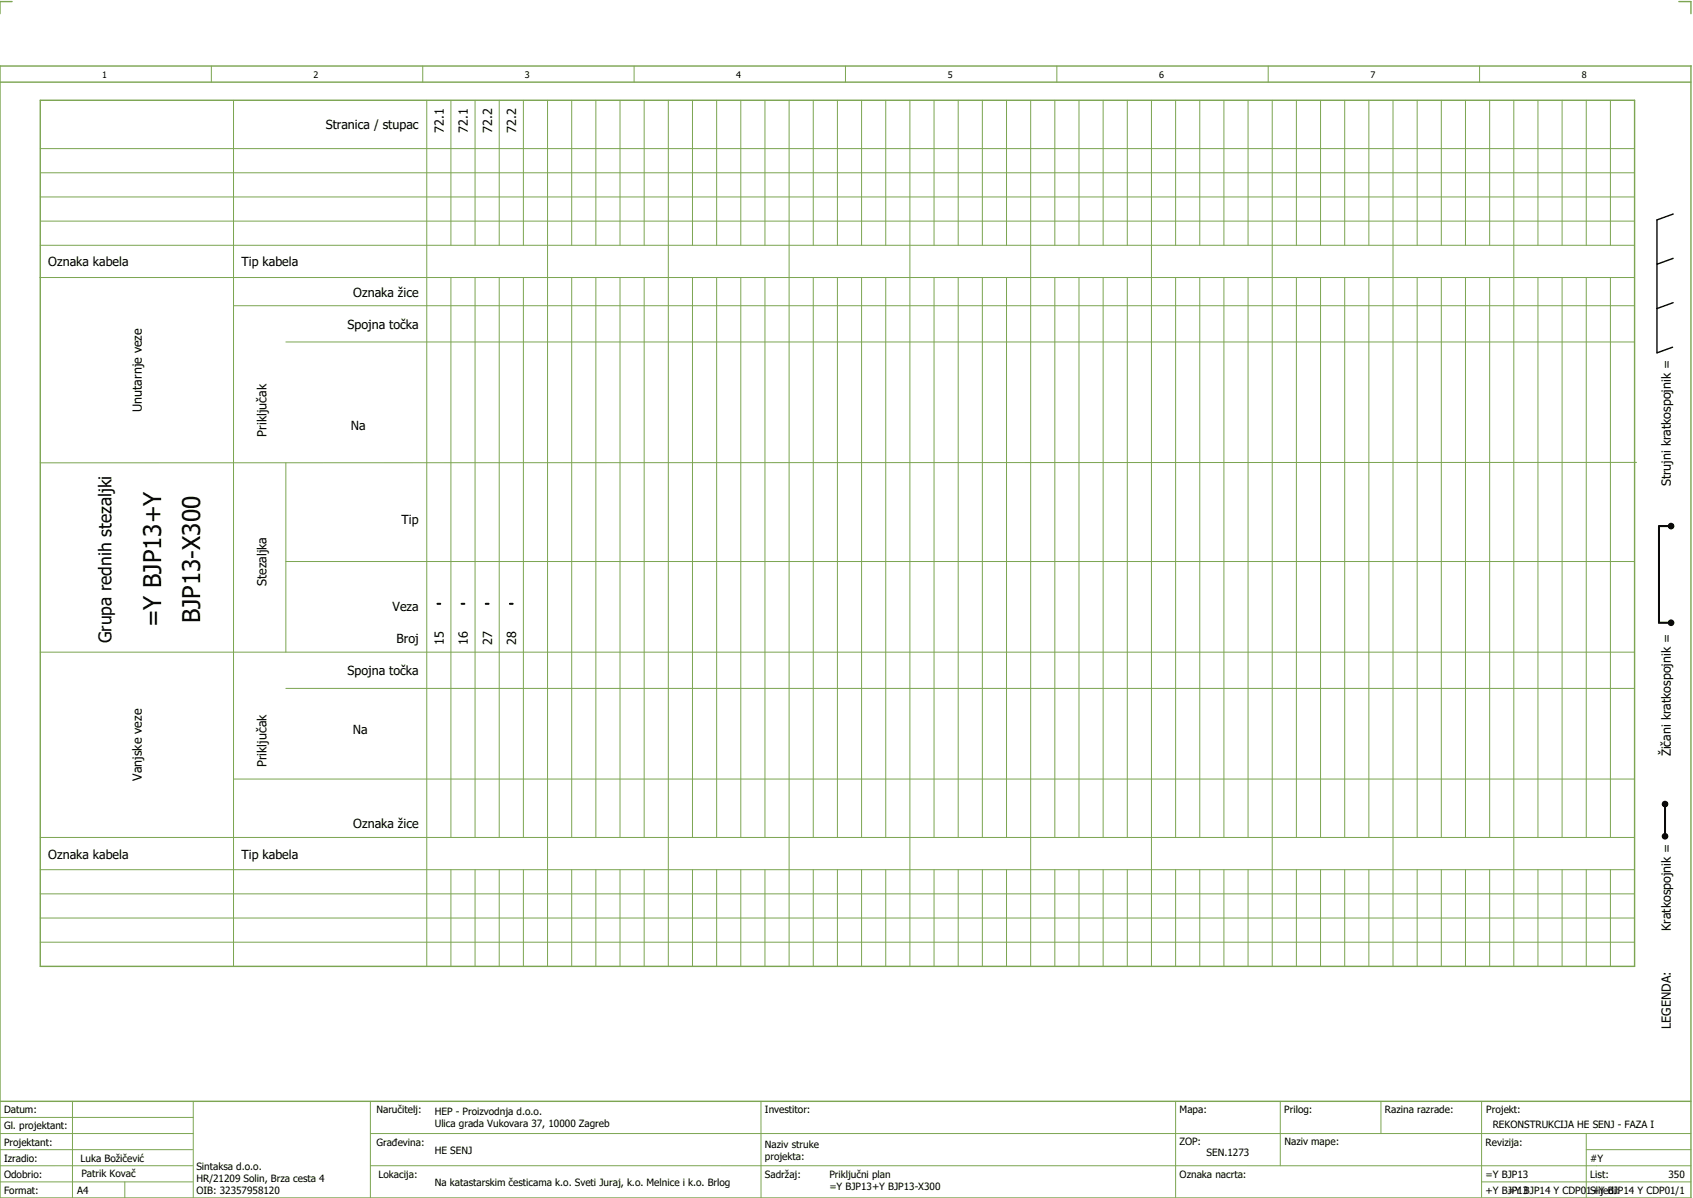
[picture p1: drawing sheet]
<svg xmlns="http://www.w3.org/2000/svg" width="421mm" height="297mm" viewBox="0 0 421 297" stroke-linecap="round" stroke-linejoin="round" font-family="sans-serif">
<path d="M0 16.4h420v281h-420zM3 .4h-3v3M417 .4h3v3M0 20.4h420M10 24.9h396v215h-396zM0 273.4h420" fill="none" stroke="#7ca552" stroke-width=".35"/>
<g fill="none" stroke="#7ca552" stroke-width=".25">
<path d="M52.5 16.4v4M105 16.4v4M157.5 16.4v4M210 16.4v4M262.5 16.4v4M315 16.4v4M367.5 16.4v4M10 36.9h396M58 24.9v215M106 24.9v215M112 24.9v36M118 24.9v36"/>
<path d="M124 24.9v36M130 24.9v36M136 24.9v215M142 24.9v36M148 24.9v36M154 24.9v36M160 24.9v36M166 24.9v215M172 24.9v36M178 24.9v36M184 24.9v36M190 24.9v36"/>
<path d="M196 24.9v215M202 24.9v36M208 24.9v36M214 24.9v36M220 24.9v36M226 24.9v215M232 24.9v36M238 24.9v36M244 24.9v36M250 24.9v36M256 24.9v215M262 24.9v36"/>
<path d="M268 24.9v36M274 24.9v36M280 24.9v36M286 24.9v215M292 24.9v36M298 24.9v36M304 24.9v36M310 24.9v36M316 24.9v215M322 24.9v36M328 24.9v36M334 24.9v36"/>
<path d="M340 24.9v36M346 24.9v215M352 24.9v36M358 24.9v36M364 24.9v36M370 24.9v36M376 24.9v215M382 24.9v36M388 24.9v36M394 24.9v36M400 24.9v36M10 48.9h396"/>
<path d="M10.1 42.9h395.9M10.1 54.9h395.9M9.9 68.9h396.1M10 60.9h396M58 75.9h348M112 68.9v139M118 68.9v139M124 68.9v139M130 68.9v139M142 68.9v139M148 68.9v139M154 68.9v139"/>
<path d="M160 68.9v139M172 68.9v139M178 68.9v139M184 68.9v139M190 68.9v139M202 68.9v139M208 68.9v139M214 68.9v139M220 68.9v139M232 68.9v139M238 68.9v139M244 68.9v139"/>
<path d="M250 68.9v139M262 68.9v139M268 68.9v139M274 68.9v139M280 68.9v139M292 68.9v139M298 68.9v139M304 68.9v139M310 68.9v139M322 68.9v139M328 68.9v139M334 68.9v139"/>
<path d="M340 68.9v139M352 68.9v139M358 68.9v139M364 68.9v139M370 68.9v139M382 68.9v139M388 68.9v139M394 68.9v139M400 68.9v139M71 84.9h335M71 114.9v47M406.5 114.8l-396.5 .1"/>
<path d="M71 139.4h335M10 161.9h396M71 170.9h335M58 193.4h348M10 207.9h396M10 215.9h396M112 215.9v24M118 215.9v24M124 215.9v24M130 215.9v24M142 215.9v24M148 215.9v24"/>
<path d="M154 215.9v24M160 215.9v24M172 215.9v24M178 215.9v24M184 215.9v24M190 215.9v24M202 215.9v24M208 215.9v24M214 215.9v24M220 215.9v24M232 215.9v24M238 215.9v24"/>
<path d="M244 215.9v24M250 215.9v24M262 215.9v24M268 215.9v24M274 215.9v24M280 215.9v24M292 215.9v24M298 215.9v24M304 215.9v24M310 215.9v24M322 215.9v24M328 215.9v24"/>
<path d="M334 215.9v24M340 215.9v24M352 215.9v24M358 215.9v24M364 215.9v24M370 215.9v24M382 215.9v24M388 215.9v24M394 215.9v24M400 215.9v24M10 233.9h396M10 227.9h396"/>
<path d="M10 221.9h396M0 277.4h48M18 273.4v24M48 273.4v24M92 273.4v24M189 273.4v24M292 273.4v23.8M318 273.4v16M343 273.4v8M368 273.4v23.8M0 281.4h48M0 285.4h47.8"/>
<path d="M0 293.4h47.8M31 293.4v4M47.8 289.4h-47.8M92 281.4h328M92 289.4h328M368 293.4h52M394 285.4h26M394 281.4v15.8"/>
</g>
<path d="M415.6 53.1l-4 1.5v33l3.8-1.4M415.6 64.1l-4 1.5M415.6 75.1l-4 1.5" fill="none" stroke="#000" stroke-width=".35"/>
<path d="M415.1 130.6h-3v24h3M108.6 149.9h.8M114.6 149.9h.7M120.6 149.9h.7M126.7 149.9h.6M413.6 199.6v8" fill="none" stroke="#000" stroke-width=".5"/>
<g fill="#000">
<circle cx="415.1" cy="130.6" r=".82"/>
<circle cx="415.1" cy="154.6" r=".82"/>
<circle cx="413.6" cy="199.6" r=".82"/>
<circle cx="413.6" cy="207.6" r=".82"/>
</g>
<g font-size="6">
<text x="40.1" y="155.7" transform="rotate(-90 40.1 155.7)">=Y BJP13+Y</text>
<text x="49.7" y="154.7" transform="rotate(-90 49.7 154.7)">BJP13-X300</text>
</g>
<text font-size="4.3" x="27.7" y="159.7" transform="rotate(-90 27.7 159.7)">Grupa rednih stezaljki</text>
<g font-size="3.1">
<text x="80.9" y="32.1">Stranica / stupac</text>
<text x="110.2" y="32.9" transform="rotate(-90 110.2 32.9)">72.1</text>
<text x="116.2" y="32.9" transform="rotate(-90 116.2 32.9)">72.1</text>
<text x="122.2" y="32.9" transform="rotate(-90 122.2 32.9)">72.2</text>
<text x="128.2" y="32.9" transform="rotate(-90 128.2 32.9)">72.2</text>
<text x="12" y="66.1">Oznaka kabela</text>
<text x="60" y="66.1">Tip kabela</text>
<text x="87.8" y="73.6">Oznaka žice</text>
<text x="86.3" y="81.6">Spojna točka</text>
<text x="35.2" y="102.2" transform="rotate(-90 35.2 102.2)">Unutarnje veze</text>
<text x="87.1" y="106.6">Na</text>
<text x="66.2" y="108.4" transform="rotate(-90 66.2 108.4)">Priključak</text>
<text x="415" y="120.7" transform="rotate(-90 415 120.7)">Strujni kratkospojnik =</text>
<text x="99.8" y="130.1">Tip</text>
<text x="66.2" y="145.5" transform="rotate(-90 66.2 145.5)">Stezaljka</text>
<text x="97.5" y="151.6">Veza</text>
<text x="98.5" y="159.6">Broj</text>
<text x="110.2" y="160.1" transform="rotate(-90 110.2 160.1)">15</text>
<text x="116.2" y="160.1" transform="rotate(-90 116.2 160.1)">16</text>
<text x="122.2" y="160.1" transform="rotate(-90 122.2 160.1)">27</text>
<text x="128.2" y="160.1" transform="rotate(-90 128.2 160.1)">28</text>
<text x="86.3" y="167.6">Spojna točka</text>
<text x="87.6" y="182.1">Na</text>
<text x="66.2" y="190.4" transform="rotate(-90 66.2 190.4)">Priključak</text>
<text x="415" y="187.8" transform="rotate(-90 415 187.8)">Žičani kratkospojnik =</text>
<text x="35.2" y="193.8" transform="rotate(-90 35.2 193.8)">Vanjske veze</text>
<text x="87.8" y="205.6">Oznaka žice</text>
<text x="12" y="213.1">Oznaka kabela</text>
<text x="60" y="213.1">Tip kabela</text>
<text x="415" y="231.1" transform="rotate(-90 415 231.1)">Kratkospojnik =</text>
<text x="415" y="255.4" transform="rotate(-90 415 255.4)">LEGENDA:</text>
</g>
<g font-size="2.5">
<text x="1" y="276.4">Datum:</text>
<text x="1" y="280.4">Gl. projektant:</text>
<text x="93.5" y="276.4">Naručitelj:</text>
<text x="108" y="276.9">HEP - Proizvodnja d.o.o.</text>
<text x="108" y="279.9">Ulica grada Vukovara 37, 10000 Zagreb</text>
<text x="190" y="276.4">Investitor:</text>
<text x="293" y="276.4">Mapa:</text>
<text x="319" y="276.4">Prilog:</text>
<text x="344" y="276.4">Razina razrade:</text>
<text x="369.2" y="276.3">Projekt:</text>
<text x="370.8" y="279.9">REKONSTRUKCIJA HE SENJ - FAZA I</text>
<text x="1" y="284.4">Projektant:</text>
<text x="93.5" y="284.4">Građevina:</text>
<text x="108" y="286.4">HE SENJ</text>
<text x="190" y="284.9">Naziv struke</text>
<text x="190" y="287.9">projekta:</text>
<text x="293" y="284.3">ZOP:</text>
<text x="299.7" y="286.9">SEN.1273</text>
<text x="319" y="284.3">Naziv mape:</text>
<text x="369" y="284.4">Revizija:</text>
<text x="1" y="288.4">Izradio:</text>
<text x="1" y="292.4">Odobrio:</text>
<text x="20" y="288.4">Luka Božičević</text>
<text x="20.2" y="292.3">Patrik Kovač</text>
<text x="48.8" y="290.4">Sintaksa d.o.o.</text>
<text x="48.8" y="293.4">HR/21209 Solin, Brza cesta 4</text>
<text x="94" y="292.4">Lokacija:</text>
<text x="190" y="292.4">Sadržaj:</text>
<text x="206" y="292.4">Priključni plan</text>
<text x="293" y="292.4">Oznaka nacrta:</text>
<text x="369" y="292.4">=Y BJP13</text>
<text x="395" y="292.4">List:</text>
<text x="395" y="288.4">#Y</text>
<text x="414.4" y="292.4">350</text>
<text x="1" y="296.4">Format:</text>
<text x="19.2" y="296.4">A4</text>
<text x="48.8" y="296.4">OIB: 32357958120</text>
<text x="108" y="294.4">Na katastarskim česticama k.o. Sveti Juraj, k.o. Melnice i k.o. Brlog</text>
<text x="206" y="295.4">=Y BJP13+Y BJP13-X300</text>
<text x="369" y="296.4">+Y BJP13</text>
<text x="374.5" y="296.4">=Y BJP14 Y CDP01+Y BJP14 Y CDP01/1</text>
<text x="395" y="296.4">Slijedi:</text>
</g>
<g font-size="2.2">
<text x="25.4" y="19.4">1</text>
<text x="77.9" y="19.4">2</text>
<text x="130.4" y="19.4">3</text>
<text x="182.9" y="19.4">4</text>
<text x="235.4" y="19.4">5</text>
<text x="287.9" y="19.4">6</text>
<text x="340.4" y="19.4">7</text>
<text x="392.9" y="19.4">8</text>
</g>
</svg>
